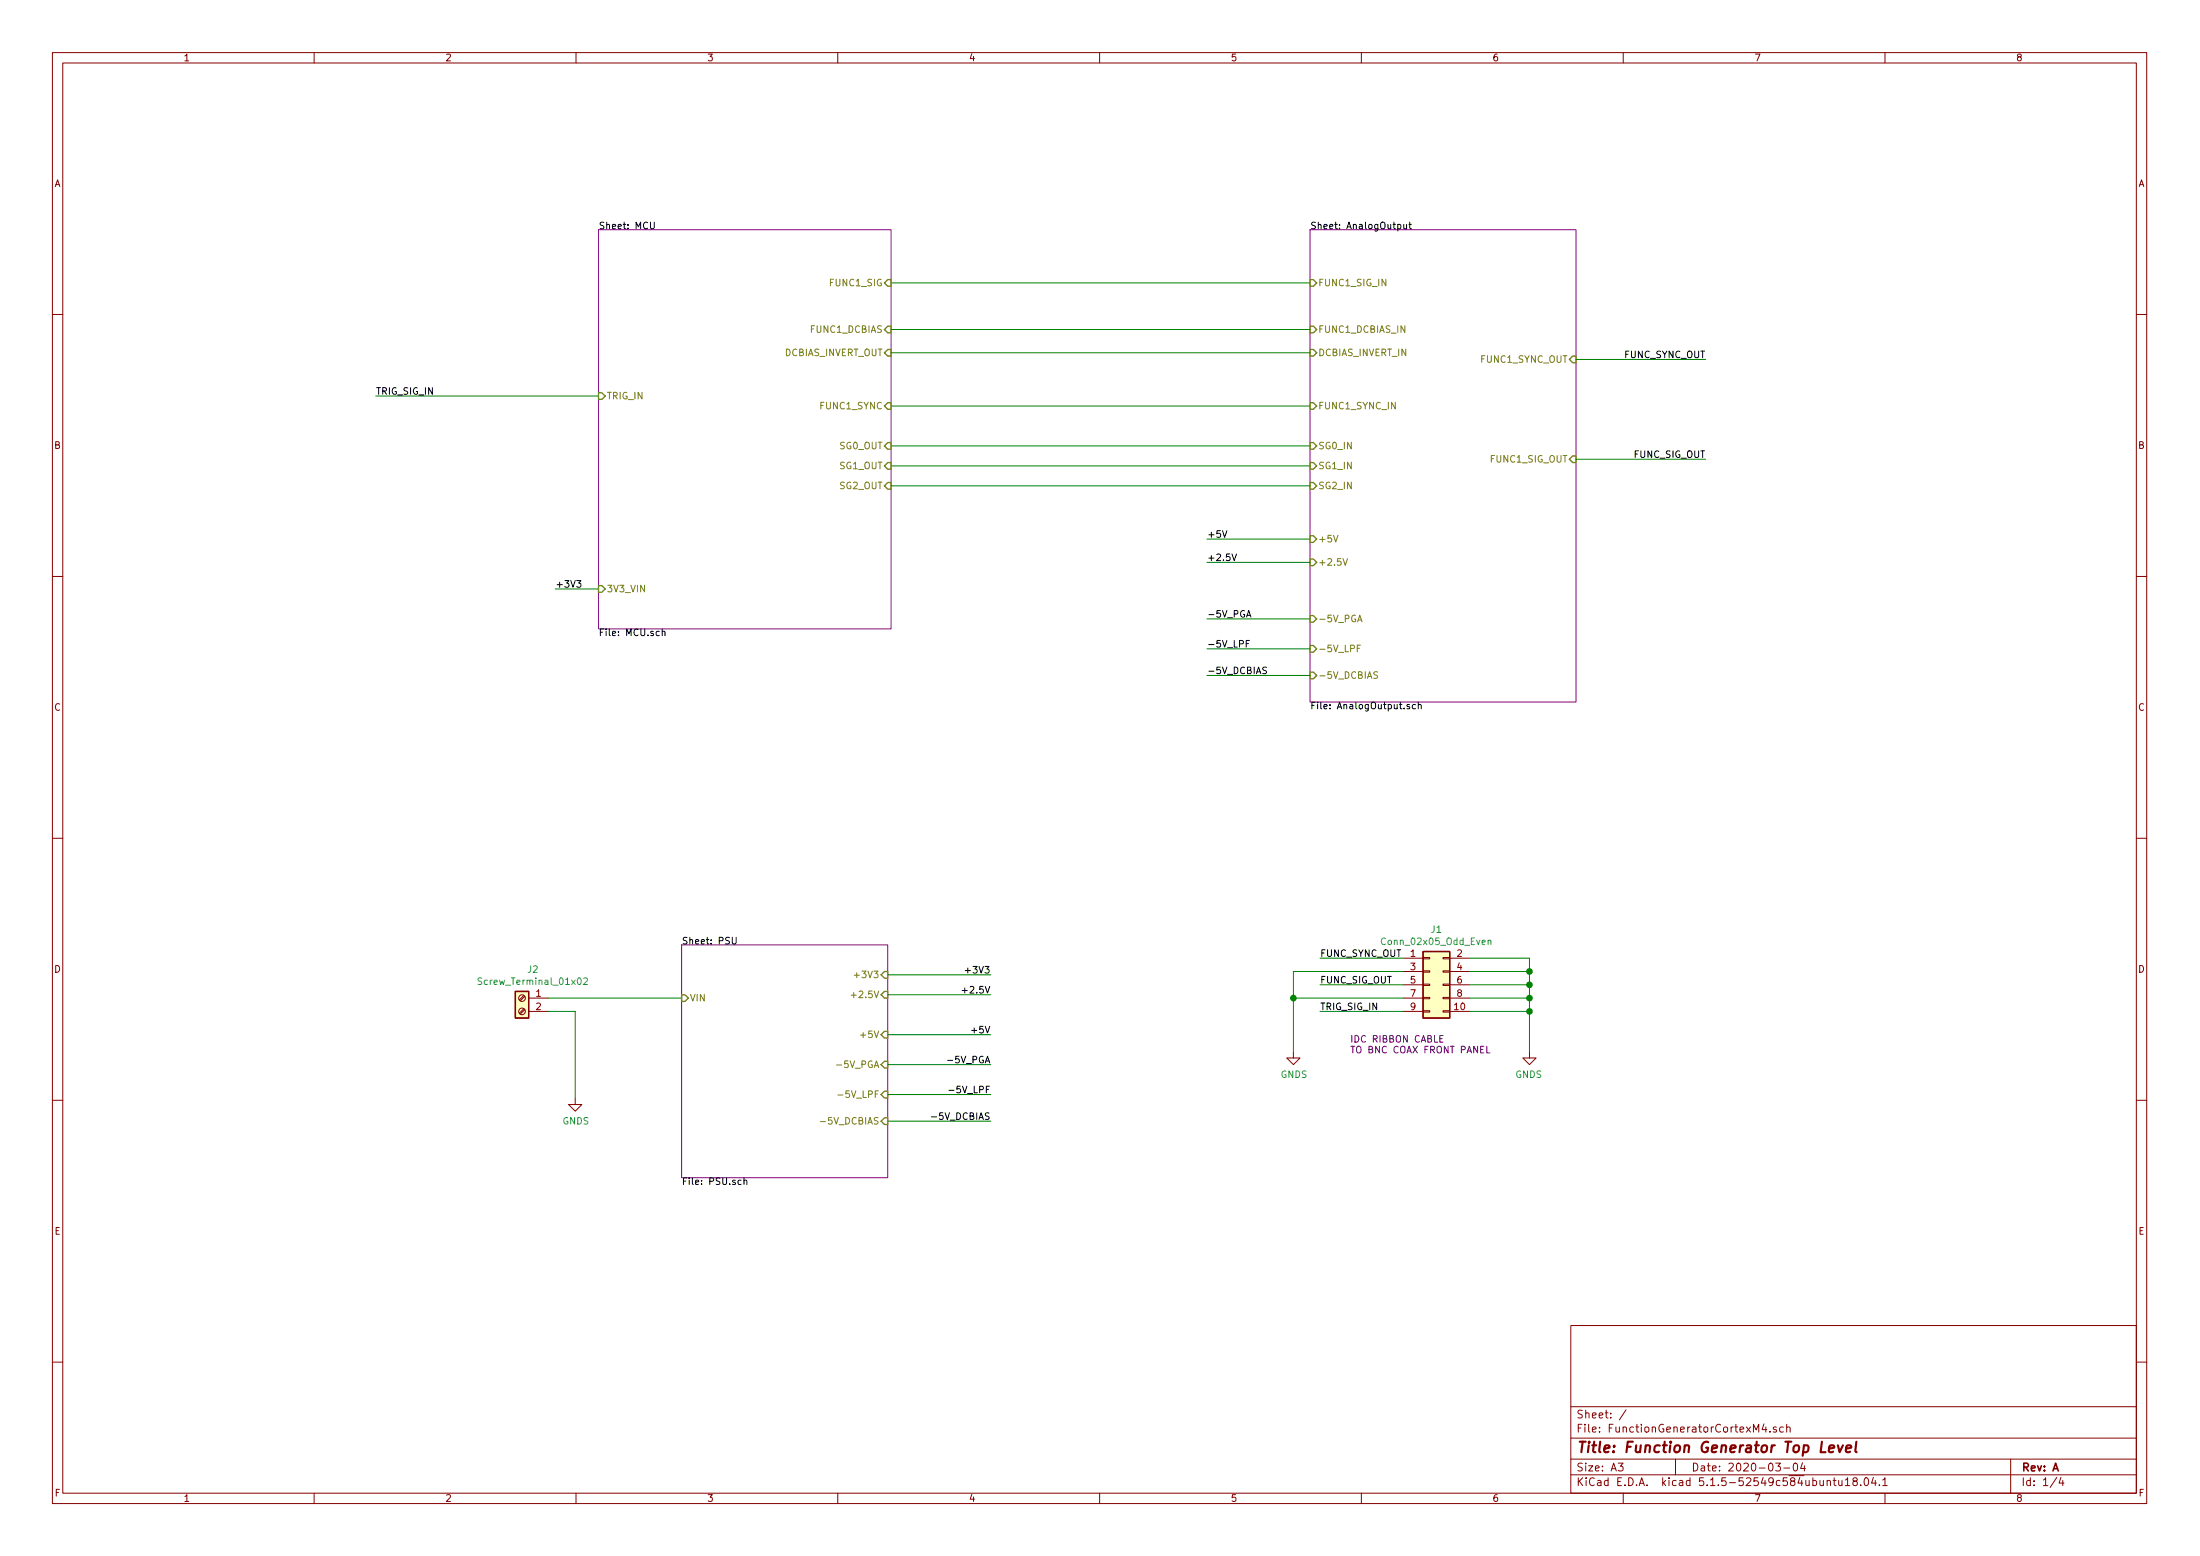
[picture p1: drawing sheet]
<svg xmlns="http://www.w3.org/2000/svg" width="420mm" height="297mm" viewBox="0 0 420 297" stroke-linecap="round" stroke-linejoin="round" font-family="sans-serif">
<g fill="none" stroke="#840000" stroke-width=".19">
<path d="M10 10h400v277h-400zM12 12h396v273.1h-396zM60 10v2M110 10v2M160 10v2M210 10v2M260 10v2M310 10v2M360 10v2M10 60h2M408 60h2M10 110h2"/>
<path d="M408 110h2M10 160h2M408 160h2M100.1 192.6l-.9 .8M100.1 190l-.9 .9M100.2 192.7l-.8 .9M100.2 190.2l-.8 .8M101 190.5h3.8M101 193.1h3.8M268 190.5h3.8M268 193.1h3.8M268 182.9h3.8"/>
<path d="M268 185.5h3.8M268 188h3.8M271.8 192.9h1.2v.3h-1.2zM271.8 190.4h1.2v.3h-1.2zM271.8 185.3h1.2v.3h-1.2zM271.8 182.8h1.2v.2h-1.2zM271.8 187.9h1.2v.2h-1.2zM275.6 192.9h1.3v.3h-1.3zM275.6 190.4h1.3v.3h-1.3zM275.6 185.3h1.3v.3h-1.3zM275.6 182.8h1.3v.2h-1.3zM275.6 187.9h1.3v.2h-1.3z"/>
<path d="M276.9 190.5h3.8M276.9 193.1h3.8M276.9 182.9h3.8M276.9 185.5h3.8M276.9 188h3.8M10 210h2M109.9 209.6v1.3h1.2l-1.2 1.2-1.3-1.2h1.3M247 200.7v1.3h1.3l-1.3 1.2-1.3-1.2h1.3M292.1 200.7v1.3h-1.3l1.3 1.2 1.3-1.2h-1.3M408 210h2M300 253h108v32.1h-108zM10 260h2"/>
<path d="M300 278.5h108M300 274.5h108M300 268.5h108M309 279.3h1l-.5 .6 .4 .1v.7l-.2 .1-.7-.1M310.5 269.1l-1.2 2M320 278.5v3M336.9 271.8l-.4 1.1h.9M337.2 272.4v1M338 273.3v.1M339.1 279.3h.9l-.5 .6 .5 .1v.7l-.2 .1-.7-.1M339.2 272.5a.37 .37 0 0 0-.5 .1v.2l.5 .2 .1 .1-.2 .3-.4-.1M340.6 272.5l-.4-.1-.3 .3 .1 .6 .2 .1 .4-.1"/>
<path d="M341.2 272.5h.1a.37 .37 0 0 1 .6 .1v.8M341.2 271.9v1.5M342.6 279.5l.4-.2a.94 .94 0 0 1 0 1.5 .82 .82 0 0 1-.4-1.3zM344.2 279.2l-.3 1.1h.9M344.6 279.8v1M384 278.5v6.6M408 260h2M60 285.1v1.9M110 285.1v1.9M160 285.1v1.9M210 285.1v1.9M260 285.1v1.9"/>
<path d="M300 281.5h108M310 285.1v1.9M340.7 280.2h1.1M348.9 282.7l.2-.1 .4 .1 .1 .9M350.1 282.6h.5M350.3 282.1v1.3l.3 .2M351.2 282.6v.9l.4 .1 .2-.1M351.8 282.6v1M352.4 282.5l.5-.4v1.5M352.4 283.6h.9M354.2 282.7l-.3-.1v-.3l.3-.2 .4 .1 .1 .2-.1 .3-.6 .1-.1 .2v.5l.3 .1 .4-.1 .1-.2v-.3l-.3-.3M355.4 283.5v.1"/>
<path d="M356.1 282.3l.3-.2a.8 .8 0 0 1 .5 .8 .8 .8 0 0 1-.5 .7l-.3-.1-.1-.5zM357.8 282l-.4 1.1h1M358.1 282.6v1M358.9 283.5v.1M359.6 282.5l.4-.4v1.5M359.6 283.6h.8M360 285.1v1.9M392.8 282l-1.3 2M393.6 282l-.4 1.1h1M394 282.6v1"/>
<circle cx="99.7" cy="193.1" r=".63"/>
<circle cx="99.7" cy="190.5" r=".63"/>
</g>
<path d="M349.3 276.6l1-.2-.1-.4-.5-.1-.3 .3-.1 .9 .2 .1 .6-.1M351 275.9l.3 1.3 .7-1.3M352.6 276.6l.9-.2v-.4h-.8l-.2 .9 .3 .3 .5-.1M354.5 275.2l-.2 1.7 .3 .3" fill="none" stroke="#840000" stroke-width=".41"/>
<path d="M114.3 43.9h55.9v76.2h-55.9zM250.2 43.9h50.8v90.1h-50.8zM130.2 180.4h39.3v44.4h-39.3z" fill="none" stroke="#840084" stroke-width=".19"/>
<g fill="none" stroke="#000" stroke-width=".19">
<path d="M124.2 42.4v1l.3 .3h.2l.2-.3v-1M267 42.9l.3-.1 .2 .3-.1 .5h-.4M268.1 42.8v.8l.4 .1 .1-.2M268.6 42.8v.9M269.1 42.8h.4M269.2 42.4v1.1l.3 .2M110.2 110.8h.7l-.4 .5 .4 .1v.6l-.2 .1-.5-.1M233.5 101.3l.4 1.3 .4-1.3M235.3 105.8l.4 1.2 .4-1.2M238.1 117.8l.4-1.3 .4 1.3M238.2 117.5h.6M126.5 120.6l.1-.1 .3 .1 .1 .7"/>
<path d="M126.5 120.1v1.2M238 122.9h.4M238.6 122.3h-.6v1.2M241.9 127.4l-.5-.1-.2 .2-.1 .2 .2 .2 .5 .2 .1 .3-.3 .2h-.5M269.2 134.5h-.3l-.2 .2 .1 .1 .4 .2v.3h-.5M270.3 134.5h-.3l-.3 .2 .1 .6h.5M270.9 134.6l.4-.1 .1 .8M270.9 134v1.3M139.9 178.9v1.1l.2 .2 .4-.1 .1-.1v-1.1M183.8 189.1h.9M184.4 185.3h.9M177.9 213.2h1"/>
<path d="M181 202.4h.9M181.2 208.1h1M141.6 225.3h-.4l-.3 .2 .2 .6h.5M142.1 225.4l.2-.1h.3v.8M142.1 224.9v1.2"/>
</g>
<g fill="none" stroke="#848400" stroke-width=".25">
<path d="M169.5 53.4h.7v1.2h-.7l-.6-.6zM250.2 53.4h.6l.7 .6-.7 .6h-.6zM114.3 75h.6l.7 .6-.7 .6h-.6zM169.5 62.3h.7v1.2h-.7l-.6-.6zM169.5 76.9h.7v1.2h-.7l-.6-.6zM169.5 66.7h.7v1.3h-.7l-.6-.7zM250.2 76.9h.6l.7 .6-.7 .6h-.6zM250.2 62.3h.6l.7 .6-.7 .6h-.6zM250.2 66.7h.6l.7 .6-.7 .7h-.6zM300.4 68h.6v1.3h-.6l-.7-.7zM169.5 84.5h.7v1.3h-.7l-.6-.7zM169.5 88.3h.7v1.3h-.7l-.6-.7z"/>
<path d="M169.5 92.1h.7v1.3h-.7l-.6-.7zM250.2 84.5h.6l.7 .6-.7 .7h-.6zM250.2 88.3h.6l.7 .6-.7 .7h-.6zM250.2 92.1h.6l.7 .6-.7 .7h-.6zM300.4 87h.6v1.3h-.6l-.7-.6zM114.3 111.8h.6l.7 .6-.7 .7h-.6zM250.2 102.3h.6l.7 .6-.7 .6h-.6zM250.2 106.7h.6l.7 .7-.7 .6h-.6zM250.2 117.5h.6l.7 .6-.7 .7h-.6zM250.2 123.2h.6l.7 .7-.7 .6h-.6zM250.2 128.3h.6l.7 .6-.7 .7h-.6zM130.2 189.9h.6l.6 .6-.6 .7h-.6z"/>
<path d="M168.9 196.9h.6v1.3h-.6l-.6-.7zM168.9 185.5h.6v1.2h-.6l-.6-.6zM168.9 189.3h.6v1.2h-.6l-.6-.6zM168.9 202.6h.6v1.3h-.6l-.6-.7zM168.9 208.3h.6v1.3h-.6l-.6-.6zM168.9 213.4h.6v1.3h-.6l-.6-.7z"/>
</g>
<path d="M254.7 102.2l.4 1.3 .4-1.3M256.5 106.6l.4 1.3 .5-1.3M259.3 118.7l.4-1.3 .4 1.3M259.4 118.3h.6M259.2 123.8h.4M259.8 123.2h-.6v1.2M263.1 128.3l-.5-.1-.2 .2v.2l.1 .2 .5 .2 .1 .3-.3 .2-.4-.1M162.6 190h.9M163.1 186.2h1M156.7 214.1h1M159.8 203.3h.9M160 209h1" fill="none" stroke="#848400" stroke-width=".19"/>
<g fill="#ffffc2" stroke="#ffffc2" stroke-width=".19">
<path d="M98.4 189.3h2.6v5h-2.6z"/>
<path d="M271.8 181.6h5.1v12.7h-5.1z"/>
</g>
<path d="M98.4 189.3h2.6v5h-2.6zM271.8 181.6h5.1v12.7h-5.1z" fill="none" stroke="#840000" stroke-width=".25"/>
<path d="M284.2 179.6l.2-.1h.3v.8M284.2 179.5v.8M92 186.8l-.5-.1-.2 .1 .1 .4 .5 .3 .1 .2-.2 .2h-.5M111.5 186.8l.5-.1 .2 .3-.8 .9h.8" fill="none" stroke="#008484" stroke-width=".19"/>
<g fill="none" stroke="#008400" stroke-width=".19">
<path d="M170.2 54h80M71.8 75.6h42.5M170.2 62.9h80M170.2 77.5h80M170.2 67.3h80M301 68.6h24.8M170.2 88.9h80M170.2 92.7h80M170.2 85.1h80M301 87.7h24.8M106 112.4h8.3M230.5 102.9h19.7"/>
<path d="M230.5 107.4h19.7M230.5 118.1h19.7M230.5 128.9h19.7M230.5 123.9h19.7M104.8 193.1h5.1v16.5M104.8 190.5h25.4M169.5 189.9h19.7M169.5 186.1h19.7M169.5 197.5h19.7M247 190.5h21M252.1 182.9h15.9M252.1 193.1h15.9"/>
<path d="M252.1 188h15.9M268 185.5h-21v15.2M280.7 182.9h11.4v17.8M280.7 193.1h11.4M280.7 190.5h11.4M280.7 188h11.4M280.7 185.5h11.4M169.5 209h19.7M169.5 203.2h19.7M169.5 214h19.7"/>
</g>
<path d="M275 198.3h.4M275.6 197.7h-.6v1.2h.6M283.9 199.7v1.3h.7" fill="none" stroke="#0000c2" stroke-width=".19"/>
<g fill="#008400" stroke="#008400" stroke-width=".25">
<circle cx="247" cy="190.5" r=".51"/>
<circle cx="292.1" cy="185.5" r=".51"/>
<circle cx="292.1" cy="188" r=".51"/>
<circle cx="292.1" cy="190.5" r=".51"/>
<circle cx="292.1" cy="193.1" r=".51"/>
</g>
<text font-size="2.8" fill="#840000" x="301" y="277.3">Title: Function Generator Top Level</text>
<g font-size="2.1" fill="#840000">
<text x="301" y="273.5">File: FunctionGeneratorCortexM4.sch</text>
<text x="301" y="270.8">Sheet: /</text>
<text x="301" y="280.9">Size: A3</text>
<text x="323" y="280.9">Date: 2020-03-04</text>
<text x="386" y="280.9">Rev: A</text>
<text x="301" y="283.7">KiCad E.D.A. kicad 5.1.5-52549c584ubuntu18.04.1</text>
<text x="386" y="283.7">Id: 1/4</text>
</g>
<g font-size="1.8" fill="#840000">
<text x="35" y="11.7">1</text>
<text x="85" y="11.7">2</text>
<text x="135" y="11.7">3</text>
<text x="185" y="11.7">4</text>
<text x="235" y="11.7">5</text>
<text x="285" y="11.7">6</text>
<text x="335" y="11.7">7</text>
<text x="385" y="11.7">8</text>
<text x="10.4" y="35.7">A</text>
<text x="408.4" y="35.7">A</text>
<text x="10.4" y="85.7">B</text>
<text x="408.4" y="85.7">B</text>
<text x="10.4" y="135.7">C</text>
<text x="408.4" y="135.7">C</text>
<text x="10.4" y="185.7">D</text>
<text x="269.4" y="182.7">1</text>
<text x="269.4" y="185.2">3</text>
<text x="278.3" y="182.7">2</text>
<text x="278.3" y="185.2">4</text>
<text x="408.4" y="185.7">D</text>
<text x="102.4" y="190.3">1</text>
<text x="269.4" y="187.7">5</text>
<text x="269.4" y="190.3">7</text>
<text x="278.3" y="187.7">6</text>
<text x="278.3" y="190.3">8</text>
<text x="102.4" y="192.8">2</text>
<text x="269.4" y="192.8">9</text>
<text x="277.8" y="192.8">10</text>
<text x="10.4" y="235.7">E</text>
<text x="408.4" y="235.7">E</text>
<text x="10.5" y="285.7">F</text>
<text x="35" y="286.7">1</text>
<text x="85" y="286.7">2</text>
<text x="135" y="286.7">3</text>
<text x="185" y="286.7">4</text>
<text x="235" y="286.7">5</text>
<text x="285" y="286.7">6</text>
<text x="335" y="286.7">7</text>
<text x="385" y="286.7">8</text>
<text x="408.5" y="285.7">F</text>
</g>
<g font-size="1.8">
<text x="114.3" y="43.8">Sheet: MCU</text>
<text x="250.2" y="43.8">Sheet: AnalogOutput</text>
<text x="310.2" y="68.4">FUNC_SYNC_OUT</text>
<text x="71.8" y="75.3">TRIG_SIG_IN</text>
<text x="312.1" y="87.4">FUNC_SIG_OUT</text>
<text x="230.5" y="107.1">+2.5V</text>
<text x="230.5" y="102.7">+5V</text>
<text x="106" y="112.2">+3V3</text>
<text x="230.5" y="117.9">-5V_PGA</text>
<text x="114.3" y="121.4">File: MCU.sch</text>
<text x="230.5" y="123.6">-5V_LPF</text>
<text x="230.5" y="128.7">-5V_DCBIAS</text>
<text x="250.2" y="135.4">File: AnalogOutput.sch</text>
<text x="130.2" y="180.3">Sheet: PSU</text>
<text x="185" y="185.8">+3V3</text>
<text x="252.1" y="182.7">FUNC_SYNC_OUT</text>
<text x="184.6" y="189.6">+2.5V</text>
<text x="252.1" y="187.7">FUNC_SIG_OUT</text>
<text x="186" y="197.3">+5V</text>
<text x="252.1" y="192.8">TRIG_SIG_IN</text>
<text x="181.7" y="203">-5V_PGA</text>
<text x="182.1" y="208.7">-5V_LPF</text>
<text x="178.7" y="213.8">-5V_DCBIAS</text>
<text x="130.2" y="226.2">File: PSU.sch</text>
</g>
<g font-size="1.8" fill="#848400">
<text x="158.7" y="54.6">FUNC1_SIG</text>
<text x="251.7" y="54.6">FUNC1_SIG_IN</text>
<text x="155" y="63.5">FUNC1_DCBIAS</text>
<text x="251.7" y="63.5">FUNC1_DCBIAS_IN</text>
<text x="149.7" y="68">DCBIAS_INVERT_OUT</text>
<text x="251.7" y="68">DCBIAS_INVERT_IN</text>
<text x="283" y="69.3">FUNC1_SYNC_OUT</text>
<text x="115.8" y="76.2">TRIG_IN</text>
<text x="156.9" y="78.1">FUNC1_SYNC</text>
<text x="251.7" y="78.1">FUNC1_SYNC_IN</text>
<text x="160.4" y="85.8">SG0_OUT</text>
<text x="160.4" y="89.6">SG1_OUT</text>
<text x="251.7" y="85.8">SG0_IN</text>
<text x="251.7" y="89.6">SG1_IN</text>
<text x="284.8" y="88.3">FUNC1_SIG_OUT</text>
<text x="160.4" y="93.4">SG2_OUT</text>
<text x="251.7" y="93.4">SG2_IN</text>
<text x="251.7" y="103.5">+5V</text>
<text x="251.7" y="108">+2.5V</text>
<text x="115.8" y="113.1">3V3_VIN</text>
<text x="251.7" y="118.8">-5V_PGA</text>
<text x="251.7" y="124.5">-5V_LPF</text>
<text x="251.7" y="129.6">-5V_DCBIAS</text>
<text x="131.7" y="191.2">VIN</text>
<text x="163.3" y="190.5">+2.5V</text>
<text x="163.8" y="186.7">+3V3</text>
<text x="160.5" y="203.9">-5V_PGA</text>
<text x="164.8" y="198.2">+5V</text>
<text x="160.9" y="209.6">-5V_LPF</text>
<text x="157.5" y="214.7">-5V_DCBIAS</text>
</g>
<g font-size="1.8" fill="#008484">
<text x="273.4" y="178.1">J1</text>
<text x="100.8" y="185.7">J2</text>
<text x="264.3" y="180.4">Conn_02x05_Odd_Even</text>
<text x="92" y="188">Screw_Terminal_01x02</text>
<text x="244.6" y="205.8">GNDS</text>
<text x="289.4" y="205.8">GNDS</text>
<text x="107.4" y="214.7">GNDS</text>
</g>
<g font-size="1.8" fill="#0000c2">
<text x="257.8" y="199">IDC RIBBON CABLE</text>
<text x="257.8" y="201.1">TO BNC COAX FRONT PANEL</text>
</g>
</svg>
